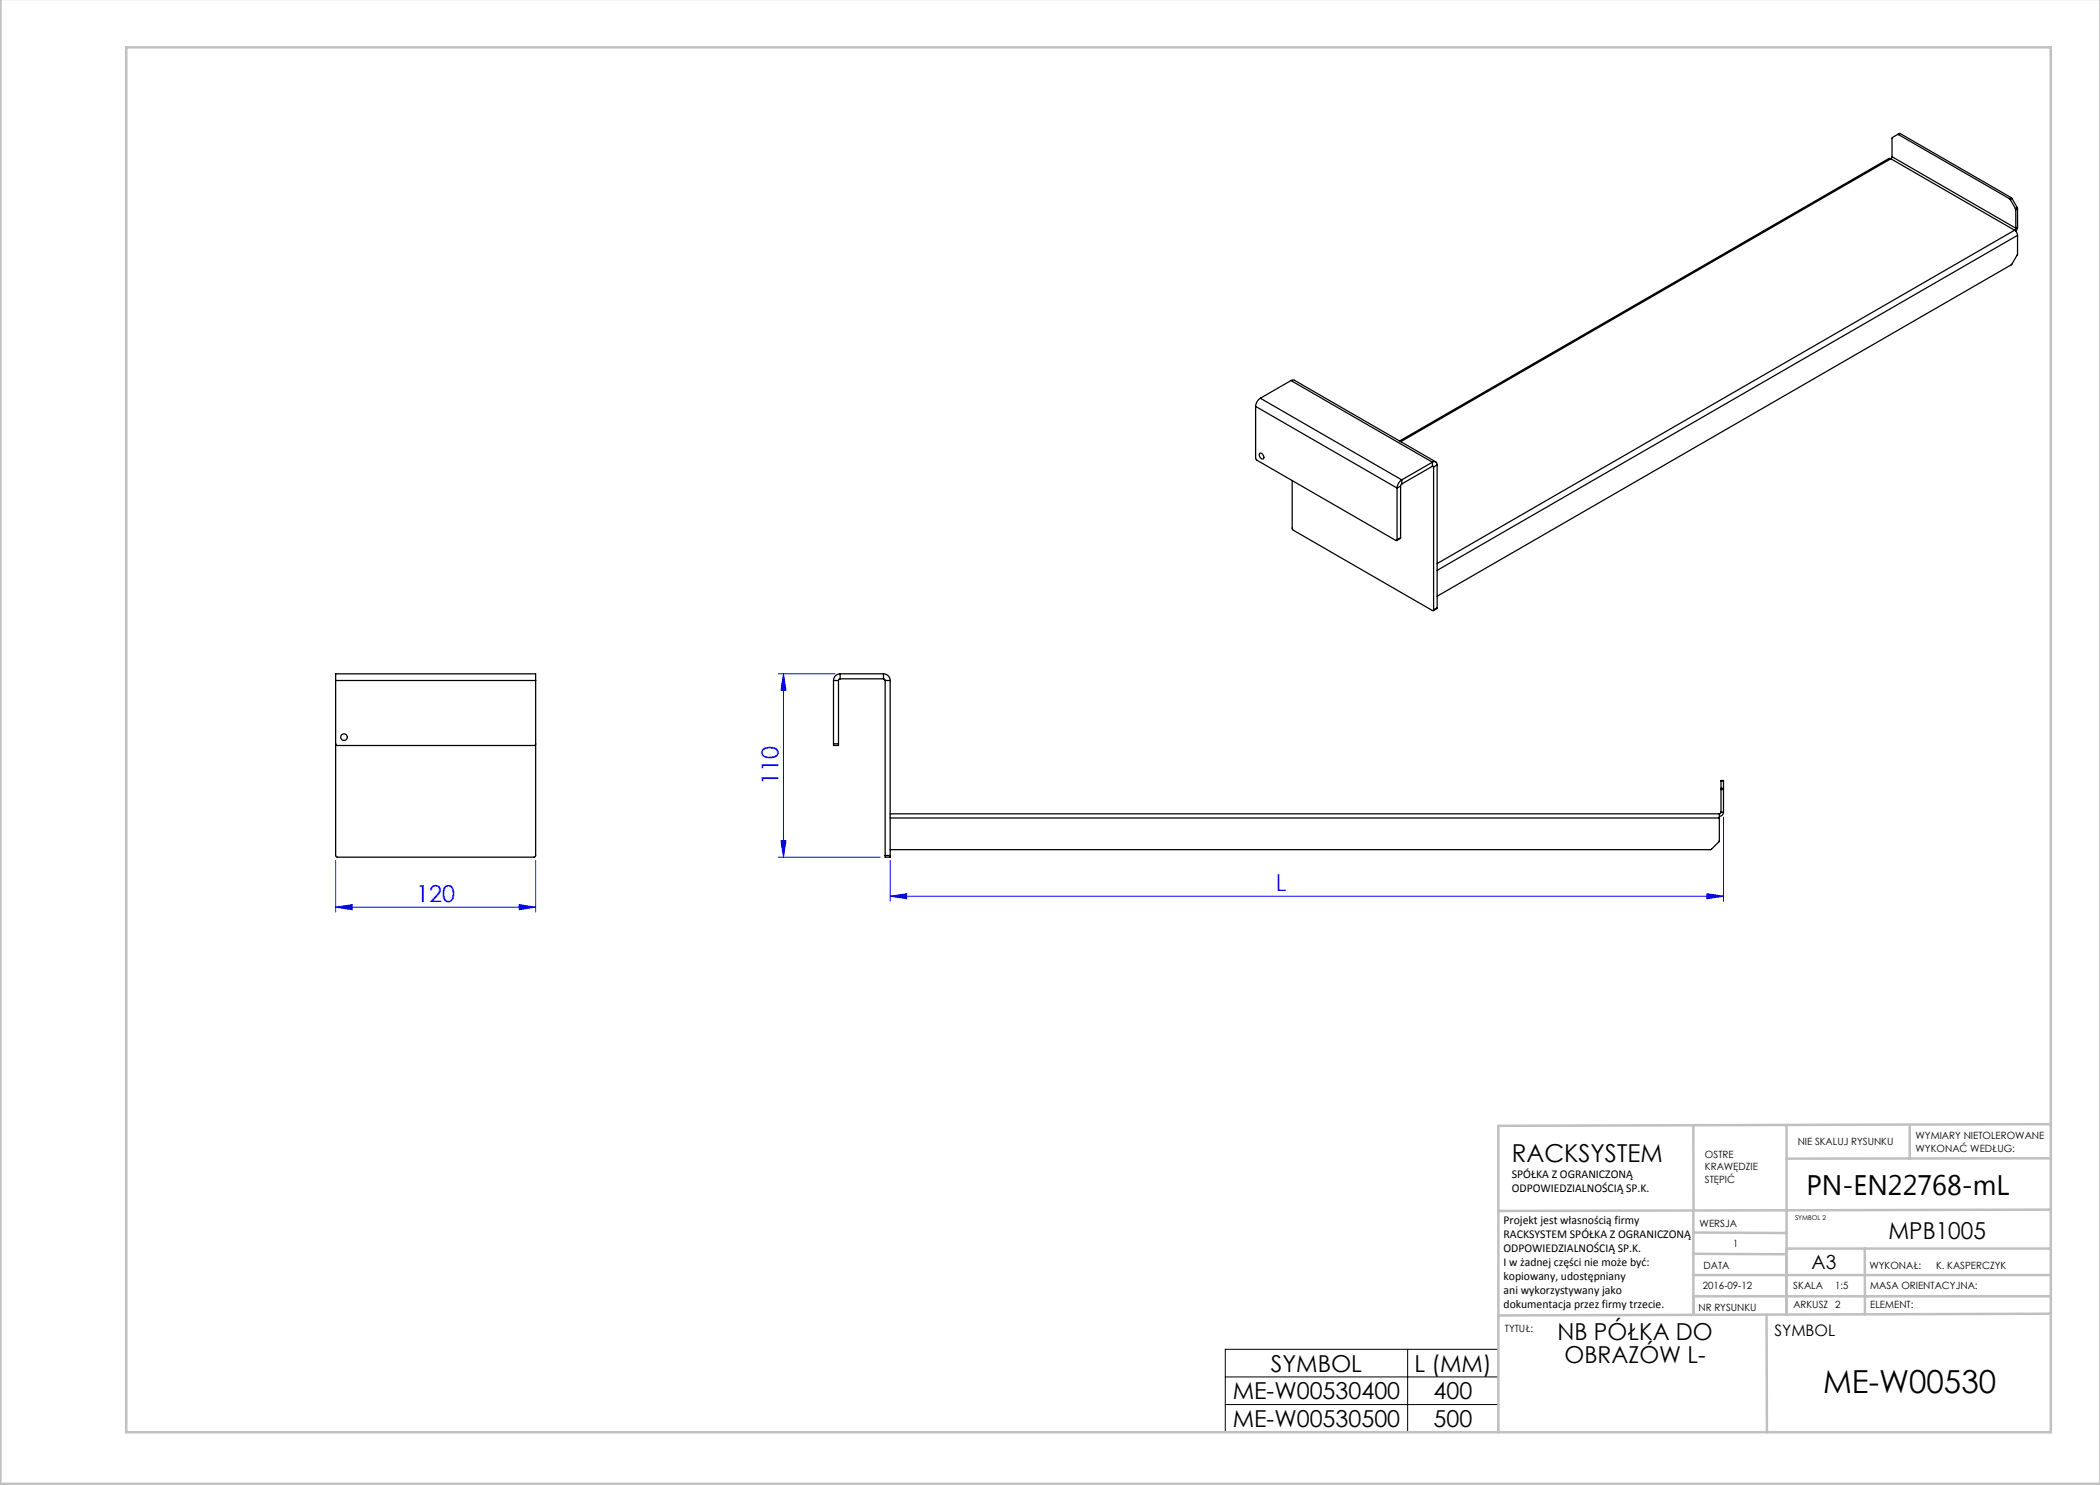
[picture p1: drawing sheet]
<svg xmlns="http://www.w3.org/2000/svg" width="420mm" height="297mm" viewBox="0 0 420 297" stroke-linecap="round" stroke-linejoin="round" font-family="sans-serif">
<g fill="none" stroke="#00f" stroke-width=".2">
<path d="M155.7 134.8h11.3M156.7 134.8l.5 3.3h-1zM156.7 134.8v36.6M67.1 172.1v10.3M107.1 172.1v10.3M155.7 171.4h20.3M156.2 168.1h1l-.5 3.3zM178 179.2l3.3-.5v1.1zM178 172.1v8.1M178 179.2h166.7M341.4 178.7l3.3 .5-3.3 .6zM344.7 163.4v16.8"/>
<path d="M67.1 181.4l3.3-.5v1zM67.1 181.4h40M103.8 180.9l3.3 .5-3.3 .5z"/>
</g>
<path d="M245.1 269.9h54.6v16.5h-54.6zM245.1 275.4h54.6M281.5 269.9v16.5M245.1 280.9h54.6" fill="none" stroke="#000" stroke-width=".2"/>
<g fill="none" stroke="#c0c0c0" stroke-width=".5">
<path d="M.1 -.1v296.9h419.9M25.2 9.5h385v276.9h-385zM338.7 225.2v16.9M357.3 225v37.9M382 225.4v6.3M410.1 224.8l-110.4 .4v61.2M410.1 231.7h-52.8M338.7 259.3h71.5M338.7 255h71.5M338.7 250.8l18.6 .1M338.7 246.5l18.6 .1M338.7 242.1v20.9"/>
<path d="M373 249.7v13.2M410.1 241.9l-110.4 .3M410.2 249.7h-52.9v13.2M353.3 262.9l.1 23.5M410.2 262.7l-110.5 .4"/>
</g>
<g fill="#00f">
<path d="M67.1 181.4l3.3-.5v1zM103.8 180.9l3.3 .5-3.3 .5z"/>
<path d="M178 179.2l3.3-.5v1.1zM341.4 178.7l3.3 .5-3.3 .6z"/>
<path d="M156.2 168.1h1l-.5 3.3zM156.7 134.8l.5 3.3h-1z"/>
</g>
<g fill="none" stroke="#000" stroke-width=".25">
<path d="M378.2 31.8l-.4-.1-97.9 56.5M378.2 31.8l24.7 14.2M378.2 31.8l-98 56.5M378.4 31.3l-.2 .5M378.4 31.3l24.8 14.3M379.5 26.9h.2M379.7 26.9l22.2 12.8M380 26.7l-1.6 .9v3.7M380 26.7l-.3 .2M380 26.7l22.2 12.8M401.9 39.7l.1 .2M402 39.9l1.1 1.8"/>
<path d="M402.2 39.5l.2 .2M402.2 39.5l-.3 .2M402.4 39.7l-.4 .2M402.4 39.7l1 1.8M402.9 46l.4 .5 .2 .6M402.9 46l-115.5 66.7M403.1 41.7l.1 .2M403.2 45.6l-.3 .4M403.2 41.9v3.7M403.4 41.5l.1 .2M403.4 41.5l-.3 .2M403.5 47.1v3.7l-1.3 2.2-114.8 66.2"/>
<path d="M403.5 45.4l-.3 .8M403.5 41.7v3.7M403.5 41.7l-.3 .2M403.5 45.4l-.3 .2M403.5 47.1l-116.1 67M252.1 79.6a2.08 2.08 0 0 0-1 1.7M252.1 79.6l28.3 16.4M258.2 76.1l.7-.1 28.2 16.4M258.2 76.1l-6.1 3.5M258.2 76.1l28.3 16.3M251.1 81.3v10.3l.2 .4 27.9 16.1 .2-.1M251.1 81.3l28.3 16.3"/>
<path d="M252 90.6a.77 .77 0 0 1 .6 1.2 .77 .77 0 0 1-.6-1.2zM258.4 96.1v9.5l.2 .4 27.9 16.1 .2-.1M279.4 97.6v10.4M280.1 97.2l-.7 .4M280.1 97.2v10.3M280.4 96a2.08 2.08 0 0 0-1 1.6M280.4 96.8l-.3 .4M280.4 96v.8M286.5 92.4a.57 .57 0 0 1 .6 0 .57 .57 0 0 1 .3 .6M286.5 93.3l.2 .1M286.5 92.4l-6.1 3.6M286.5 92.4v.9"/>
<path d="M286.5 93.3l-6.1 3.5M286.7 93.4v28.6M287.4 93l-.7 .4M287.4 93v28.6M280.1 107.5l-.8 .6M280.1 107.5l-.7 .5M67.1 136.1v-1.3h40v1.3M67.1 136.1v35l.4 .3 39.5-.1 .1-35.2M67.1 136.1h40M166.7 136.1h1M166.7 136.1v12.7M167.7 136.1v12.7"/>
<path d="M168 134.8a1.33 1.33 0 0 0-1.3 1.3M168 135.8l-.3 .3M168 134.8h8.7M168 134.8v1M168 135.8h8.7M176.7 135.8l.3 .3M176.7 134.8a1.33 1.33 0 0 1 1.3 1.3M176.7 134.8v1M177 136.1h1M177 136.1v35M178 136.1v35M287.4 121.6l-.8 .5"/>
<path d="M287.4 121.6l-.7 .4M67.1 148.8l.4 .3h39.3l.3-.3M166.7 148.8v.3h1v-.3M166.7 148.8h1M344.2 157.7v.2M344.2 156.2h.5M344.2 156.2v1.5M344.2 157.9v4.5M344.2 157.9h.5M344.2 157.7h.5M344.7 157.7v.2M344.7 156.2v1.5"/>
<path d="M344.7 157.9v4.5M177 171.1v.3h1v-.3M177 171.1h1M178 163.6h165.9M178 162.8h165.9M343.9 163.6v4.6l-1.8 1.7h-164.1M343.9 162.8v.8M344.2 162.4l-.3 .4M344.2 162.4h.5M344.7 162.4a.83 .83 0 0 1-.8 .9"/>
<circle cx="68.8" cy="147.4" r=".67"/>
</g>
<text font-size="6.3" x="364.6" y="278.5">ME-W00530</text>
<text font-size="5.6" x="361.3" y="239.1">PN-EN22768-mL</text>
<text font-size="4.9" x="302.4" y="232.4">RACKSYSTEM</text>
<g font-size="4.7" fill="#00f">
<text x="155.7" y="157" transform="rotate(-90 155.7 157)">110</text>
<text x="255.2" y="178.2">L</text>
<text x="83.3" y="180.4">120</text>
</g>
<g font-size="4.7">
<text x="377.7" y="247.8">MPB1005</text>
<text x="311.5" y="268.1">NB PÓŁKA DO</text>
<text x="254.2" y="274.3">SYMBOL</text>
<text x="282.9" y="274.3">L (MM)</text>
<text x="312.9" y="272.6">OBRAZÓW L-</text>
<text x="246.5" y="279.8">ME-W00530400</text>
<text x="286.7" y="279.8">400</text>
<text x="246.5" y="285.4">ME-W00530500</text>
<text x="286.7" y="285.4">500</text>
</g>
<text font-size="3.9" x="362.3" y="253.8">A3</text>
<text font-size="3.2" x="354.9" y="267.2">SYMBOL</text>
<g font-size="2.4">
<text x="302.4" y="235.6">SPÓŁKA Z OGRANICZONĄ</text>
<text x="302.4" y="238.4">ODPOWIEDZIALNOŚCIĄ SP.K.</text>
<text x="300.7" y="244.7">Projekt jest własnością firmy</text>
<text x="300.7" y="247.5">RACKSYSTEM SPÓŁKA Z OGRANICZONĄ</text>
<text x="300.7" y="250.3">ODPOWIEDZIALNOŚCIĄ SP.K.</text>
<text x="300.7" y="253.1">I w żadnej części nie może być:</text>
<text x="300.7" y="256">kopiowany, udostępniany</text>
<text x="300.7" y="258.8">ani wykorzystywany jako</text>
<text x="300.7" y="261.6">dokumentacja przez firmy trzecie.</text>
</g>
<g font-size="2">
<text x="383.1" y="227.9">WYMIARY NIETOLEROWANE</text>
<text x="341" y="231.6">OSTRE</text>
<text x="359.5" y="228.9">NIE SKALUJ RYSUNKU</text>
<text x="383.1" y="230.4">WYKONAĆ WEDŁUG:</text>
<text x="341" y="234.1">KRAWĘDZIE</text>
<text x="341" y="236.6">STĘPIĆ</text>
<text x="339.9" y="245.4">WERSJA</text>
<text x="346.6" y="249.5">1</text>
<text x="340.6" y="257.7">2016-09-12</text>
<text x="340.7" y="253.8">DATA</text>
<text x="358.7" y="257.7">SKALA</text>
<text x="367" y="257.7">1:5</text>
<text x="373.9" y="253.8">WYKONAŁ:</text>
<text x="374.1" y="257.7">MASA ORIENTACYJNA:</text>
<text x="387.2" y="253.8">K. KASPERCZYK</text>
<text x="339.7" y="262.3">NR RYSUNKU</text>
<text x="358.7" y="261.7">ARKUSZ 2</text>
<text x="374.1" y="261.7">ELEMENT:</text>
<text x="301" y="266.4">TYTUŁ:</text>
</g>
<text font-size="1.3" x="359" y="244">SYMBOL 2</text>
</svg>
